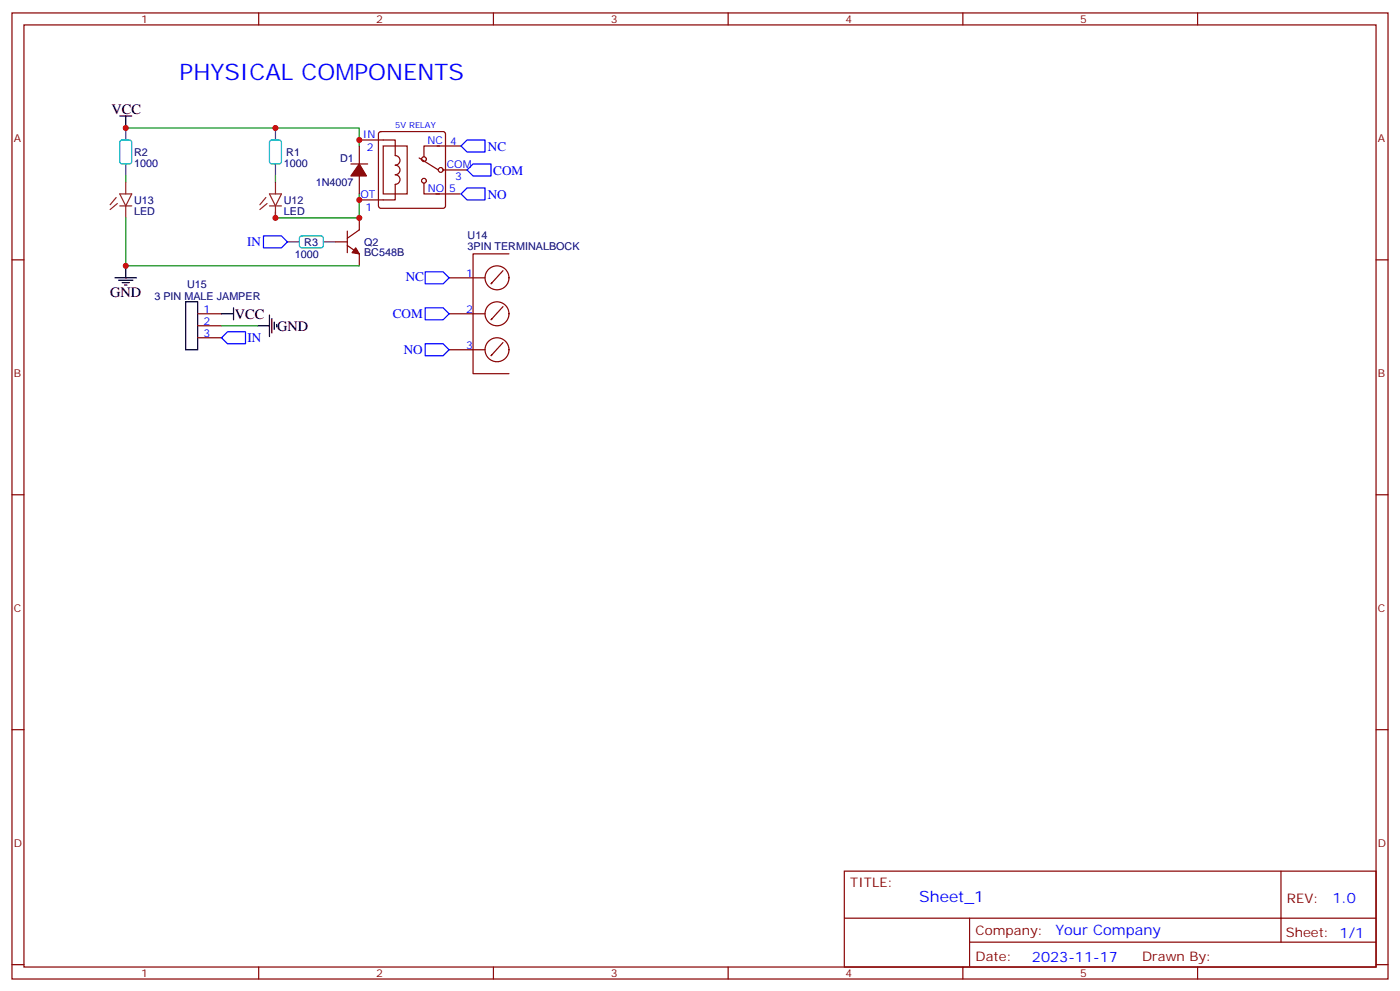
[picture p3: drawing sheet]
<svg xmlns="http://www.w3.org/2000/svg" width="412mm" height="292mm" viewBox="0 0 412 292" stroke-linecap="round" stroke-linejoin="round" font-family="sans-serif">
<g fill="none" stroke="#870000" stroke-width=".35">
<path d="M3.5 3.8h405.4v284.3h-405.4zM7.1 7.3h398.2v277.3h-398.2zM76.2 3.8v3.5M145.3 3.8v3.5M214.5 3.8v3.5M283.6 3.8v3.5M352.8 3.8v3.5M111.7 38.9l.5-.2h18.3l.5 .2 .2 .5v21.2l-.2 .5-.5 .2h-18.3l-.5-.2-.2-.5v-21.2zM103.4 48.3h4.9M105.8 41.2h10.6v4.6a1.41 1.41 0 0 1 1.4 1.4 1.41 1.41 0 0 1-1.4 1.4 1.41 1.41 0 0 1 1.4 1.4 1.41 1.41 0 0 1-1.4 1.4 1.41 1.41 0 0 1 1.4 1.4 1.41 1.41 0 0 1-1.4 1.5v4.5h-10.6M105.8 43v5.3M105.8 51.8v5.3"/>
<path d="M123.5 46.5l5.6 3.5M124.9 53.9v3.2h4.6M128.4 57.1h7.1M128.8 43h7M129.5 43h-4.6v3.1M130.5 50h7.1M3.5 76.5h3.6M98.8 71.2h3.5M102.3 72.2l3.5 2.5v3.5M102.3 68v6.4M105.8 64.1v3.6l-3.5 2.4M148.2 79.7l-3.6 3.8 .4-.3"/>
<path d="M149.9 74.7h-10.6v35.3h10.6M405.3 76.5h3.6M58.2 92.4h7.1M58.2 95.9h7.1M58.2 99.4h7.1M132.3 81.8h10.6M132.3 92.4h10.6M148.2 90.2l-3.6 3.9 .4-.3M132.3 102.9h10.6M148.2 100.8l-3.6 3.9 .4-.3M3.5 145.6h3.6M405.3 145.6h3.6"/>
<path d="M3.5 214.8h3.6M405.3 214.8h3.6M248.7 256.4h156.6v28.2h-156.6zM377.3 256.4v20.9M248.7 270.2h156.5M285.6 277.3h119.6M285.6 270.2v14.2M3.5 283.9h3.6M76.2 284.6v3.5M145.3 284.6v3.5M214.5 284.6v3.5M283.6 284.6v3.5"/>
<path d="M352.8 284.6v3.5M405.3 283.9h3.6"/>
<circle cx="124.9" cy="46.8" r=".71"/>
<circle cx="124.9" cy="53.2" r=".71"/>
<circle cx="129.8" cy="50" r=".71"/>
<circle cx="146.4" cy="92.4" r="3.5"/>
<circle cx="146.4" cy="81.8" r="3.5"/>
<circle cx="146.4" cy="102.9" r="3.5"/>
</g>
<path d="M112.9 43h7v14.1h-7z" fill="none" stroke="#870f00" stroke-width=".35"/>
<g fill="#870000" stroke="#870000" stroke-width=".35">
<path d="M105.8 48.3l2.1 3.5h-4.5z"/>
<path d="M104.8 73l1 1.7-2.1-.3z"/>
</g>
<path d="M37 37.7h68.8v5.3M37 51.8v1.8M81.1 51.8v1.8M105.8 57.1v7h-24.7v-1.7M37 64.1v14.1h68.8M65.3 95.9h10.5" fill="none" stroke="#008700" stroke-width=".35"/>
<path d="M37 37.7v3.5M81.1 37.7v3.5M37 48.3v3.5M81.1 48.3v3.5M84.7 71.2h3.5M95.2 71.2h3.6" fill="none" stroke="#4a4a4a" stroke-width=".35"/>
<path d="M35.5 41.4l.5-.2h2.1l.7 .4v6l-.5 .6-2.3 .1-.7-.5v-5.9zM79.6 41.4l.5-.2h2.1l.6 .4 .1 6-.5 .6-2.3 .1-.7-.5v-5.9zM88.4 69.6l.5-.2 5.9 .1 .4 .6v2.4l-.7 .5-5.9-.1-.4-.7v-2.1z" fill="none" stroke="#00b5bf" stroke-width=".35"/>
<path d="M34.2 58.1l-1.7 2.2M34.6 59.9l-2.1 1.8M35.3 57.1h3.5l-1.8 3.5zM37 53.6v3.5M78.3 58.1l-1.7 2.2M78.7 59.9l-2.1 1.8M79.4 57.1h3.5l-1.8 3.5zM81.1 53.6v3.5M35.3 60.6h3.5M37 60.6v3.5M79.4 60.6h3.5M81.1 60.6v3.5" fill="none" stroke="#8c2424" stroke-width=".35"/>
<path d="M135.8 43l1.8-1.8h5.3v3.5h-5.3zM135.8 57.1l1.8-1.8h5.3v3.5h-5.3zM139.3 48.3h5.3v3.5h-5.3l-1.7-1.8zM77.6 69.4h5.3l1.8 1.8-1.8 1.8h-5.3zM67 97.6h5.3v3.6h-5.3l-1.7-1.8zM125.2 80h5.3l1.8 1.8-1.8 1.7h-5.3zM125.2 90.6h5.3l1.8 1.8-1.8 1.7h-5.3zM125.2 101.2h5.3l1.8 1.7-1.8 1.8h-5.3z" fill="none" stroke="#00f" stroke-width=".35"/>
<g fill="none" stroke="#000" stroke-width=".35">
<path d="M35.3 34.1h3.5M37 34.1v3.6M37 78.2v3.6M33.9 81.8h6.3M34.9 82.5h4.3M36 83.2h2.1M36.7 83.9h.7M54.7 88.8h3.5v14.1h-3.5zM65.3 92.4h3.5M68.8 90.6v3.5M75.8 95.9h3.6M79.4 92.7v6.4"/>
<path d="M80.1 93.8v4.2M80.8 94.8v2.1M81.5 95.5v.7"/>
</g>
<g fill="#c00">
<circle cx="105.8" cy="58.8" r=".88"/>
<circle cx="81.1" cy="64.1" r=".88"/>
<circle cx="105.8" cy="41.2" r=".88"/>
<circle cx="105.8" cy="64.1" r=".88"/>
<circle cx="81.1" cy="37.7" r=".88"/>
<circle cx="37" cy="37.7" r=".88"/>
<circle cx="37" cy="78.2" r=".88"/>
</g>
<text font-size="6.7" fill="#00f" x="52.9" y="23.6">PHYSICAL COMPONENTS</text>
<text font-size="4.6" fill="#00f" x="270.8" y="265.4">Sheet_1</text>
<g font-size="4.2">
<text x="32.8" y="33.4">VCC</text>
<text x="32.5" y="87.4">GND</text>
<text x="69.1" y="93.8">VCC</text>
<text x="81.7" y="97.3">GND</text>
</g>
<g font-size="4.2" fill="#00f">
<text x="392.5" y="265.7">1.0</text>
<text x="310.9" y="275.2">Your Company</text>
<text x="304" y="283">2023-11-17</text>
</g>
<g font-size="3.9" fill="#00f">
<text x="143.7" y="44.3">NC</text>
<text x="145.3" y="51.4">COM</text>
<text x="143.7" y="58.4">NO</text>
<text x="72.8" y="72.4">IN</text>
<text x="119.5" y="82.8">NC</text>
<text x="115.7" y="93.6">COM</text>
<text x="72.9" y="100.6">IN</text>
<text x="118.9" y="104.2">NO</text>
</g>
<g font-size="3.9" fill="#800">
<text x="250.5" y="261">TITLE:</text>
<text x="379.1" y="265.7">REV:</text>
<text x="287.4" y="275.2">Company:</text>
<text x="378.7" y="275.8">Sheet: 1/1</text>
<text x="287.4" y="282.9">Date:</text>
<text x="336.4" y="282.9">Drawn By:</text>
</g>
<g font-size="3.2" fill="#800">
<text x="41.6" y="6.8">1</text>
<text x="110.8" y="6.8">2</text>
<text x="179.9" y="6.8">3</text>
<text x="249.1" y="6.8">4</text>
<text x="318.2" y="6.8">5</text>
<text x="4.1" y="41.9">A</text>
<text x="405.9" y="41.9">A</text>
<text x="4.1" y="111.1">B</text>
<text x="405.9" y="111.1">B</text>
<text x="4.1" y="180.2">C</text>
<text x="405.9" y="180.2">C</text>
<text x="4.1" y="249.3">D</text>
<text x="405.9" y="249.3">D</text>
<text x="41.6" y="287.6">1</text>
<text x="110.8" y="287.6">2</text>
<text x="179.9" y="287.6">3</text>
<text x="249.1" y="287.6">4</text>
<text x="318.2" y="287.6">5</text>
</g>
<g font-size="3.2" fill="#00f">
<text x="106.9" y="40.5">IN</text>
<text x="108.1" y="44.4">2</text>
<text x="125.9" y="42.3">NC</text>
<text x="132.6" y="42.6">4</text>
<text x="131.6" y="49.3">COM</text>
<text x="134.1" y="52.8">3</text>
<text x="106.2" y="58.1">OT</text>
<text x="126" y="56.4">NO</text>
<text x="132.3" y="56.4">5</text>
<text x="107.7" y="62">1</text>
<text x="137.3" y="81.4">1</text>
<text x="60" y="92">1</text>
<text x="60" y="95.5">2</text>
<text x="137.3" y="92">2</text>
<text x="60" y="99.1">3</text>
<text x="137.3" y="102.6">3</text>
</g>
<g font-size="3.2" fill="#000080">
<text x="39.5" y="45.9">R2</text>
<text x="84.3" y="45.9">R1</text>
<text x="100.2" y="47.6">D1</text>
<text x="39.5" y="49">1000</text>
<text x="83.6" y="49">1000</text>
<text x="93" y="54.7">1N4007</text>
<text x="39.5" y="63.1">LED</text>
<text x="39.5" y="60">U13</text>
<text x="83.6" y="63.1">LED</text>
<text x="83.6" y="60">U12</text>
<text x="137.7" y="70.5">U14</text>
<text x="86.8" y="75.9">1000</text>
<text x="89.6" y="72.4">R3</text>
<text x="107.2" y="75.5">BC548B</text>
<text x="107.2" y="72.4">Q2</text>
<text x="137.7" y="73.7">3PIN TERMINALBOCK</text>
<text x="45.5" y="88.2">3 PIN MALE JAMPER</text>
<text x="55.1" y="84.7">U15</text>
</g>
<text font-size="2.5" fill="#00f" x="116.4" y="37.7">5V RELAY</text>
</svg>
